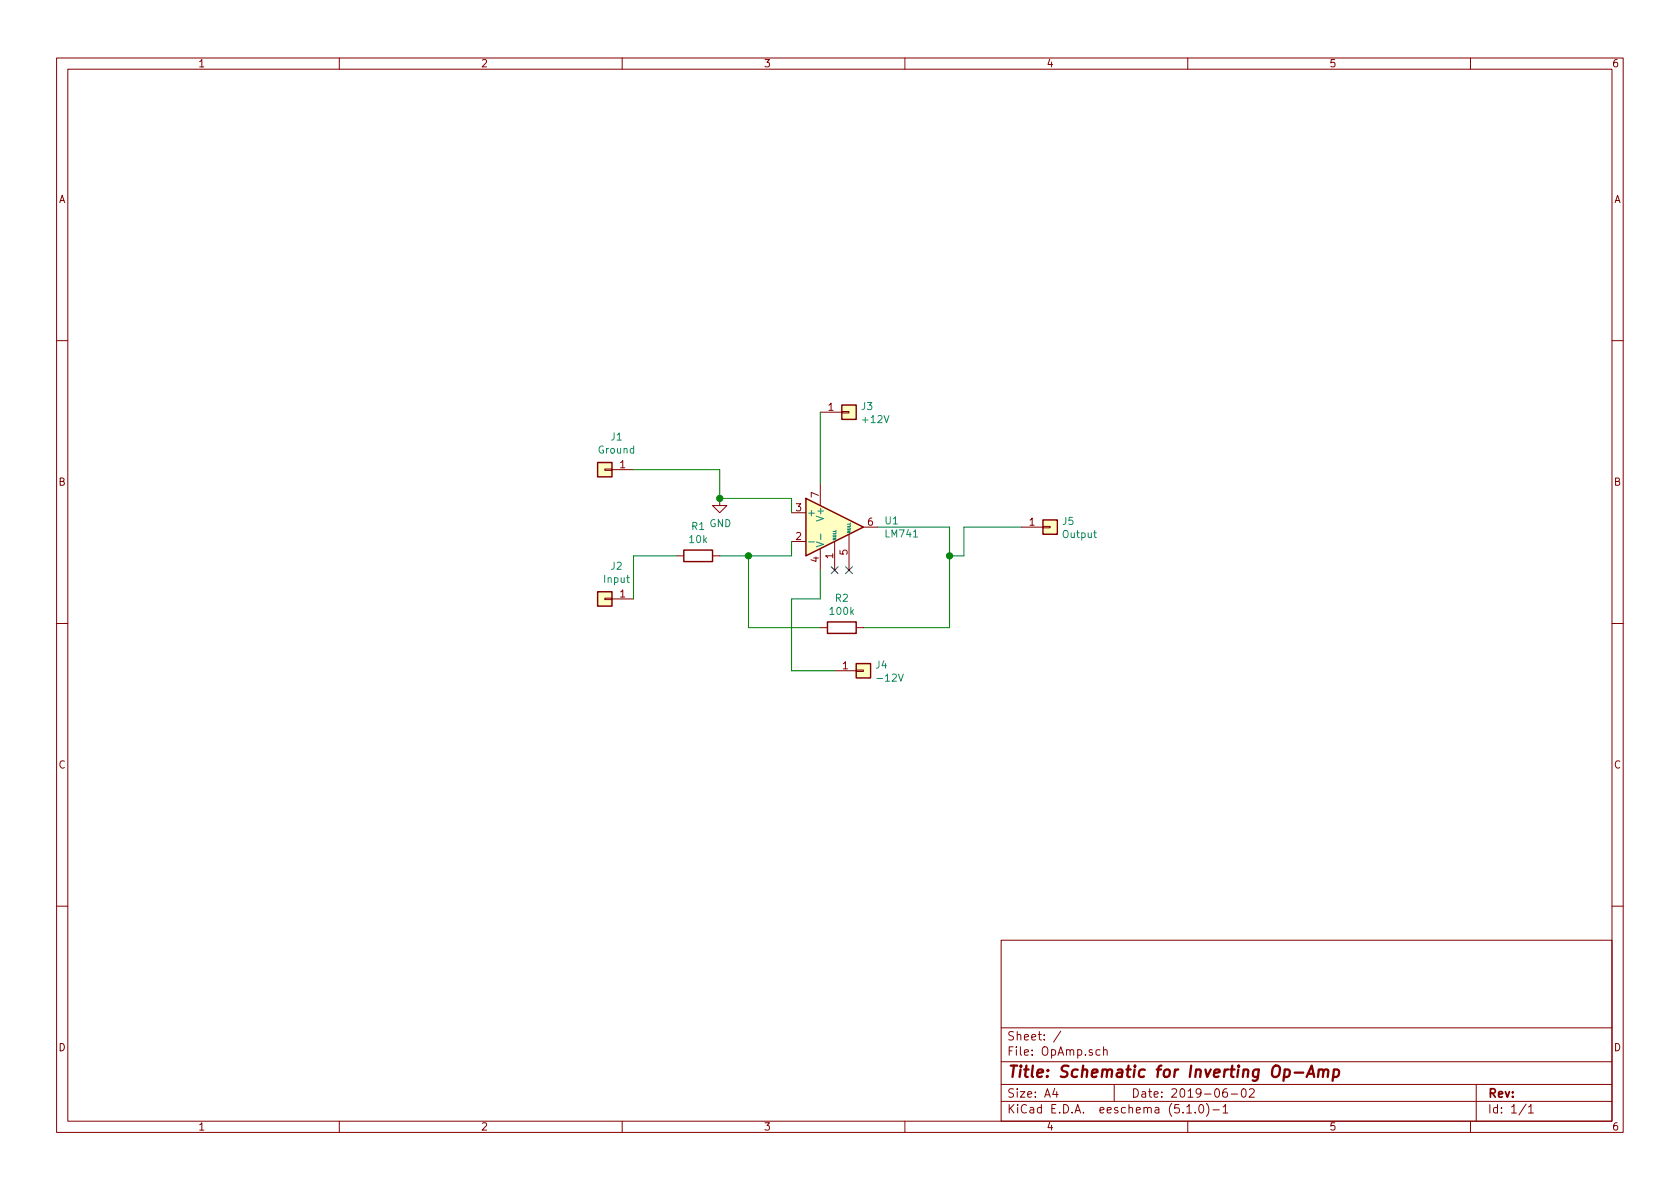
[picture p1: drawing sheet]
EESchema Schematic File Version 4
LIBS:OpAmp-cache
EELAYER 29 0
EELAYER END
$Descr A4 11693 8268
encoding utf-8
Sheet 1 1
Title "Schematic for Inverting Op-Amp"
Date "2019-06-02"
Rev ""
Comp ""
Comment1 ""
Comment2 ""
Comment3 ""
Comment4 ""
$EndDescr
$Comp
L Amplifier_Operational:LM741 U1
U 1 1
P 5810 3660
F 0 "U1" H 6154 3706 50  0000 L CNN
F 1 "LM741" H 6154 3615 50  0000 L CNN
F 2 "Package_DIP:SMDIP-8_W9.53mm_Clearance8mm" H 5860 3710 50  0001 C CNN
F 3 "http://www.ti.com/lit/ds/symlink/lm741.pdf" H 5960 3810 50  0001 C CNN
	1    5810 3660
	1    0    0    -1  
$EndComp
$Comp
L Connector_Generic:Conn_01x01 J1
U 1 1
P 4210 3260
F 0 "J1" H 4128 3035 50  0000 C CNN
F 1 "Ground" H 4128 3126 50  0000 C CNN
F 2 "Connector:Banana_Jack_1Pin" H 4210 3260 50  0001 C CNN
F 3 "~" H 4210 3260 50  0001 C CNN
	1    4210 3260
	-1   0    0    1   
$EndComp
$Comp
L Connector_Generic:Conn_01x01 J2
U 1 1
P 4210 4160
F 0 "J2" H 4128 3935 50  0000 C CNN
F 1 "Input" H 4128 4026 50  0000 C CNN
F 2 "Connector:Banana_Jack_1Pin" H 4210 4160 50  0001 C CNN
F 3 "~" H 4210 4160 50  0001 C CNN
	1    4210 4160
	-1   0    0    1   
$EndComp
$Comp
L Connector_Generic:Conn_01x01 J4
U 1 1
P 6010 4660
F 0 "J4" H 6090 4702 50  0000 L CNN
F 1 "-12V" H 6090 4611 50  0000 L CNN
F 2 "Connector:Banana_Jack_1Pin" H 6010 4660 50  0001 C CNN
F 3 "~" H 6010 4660 50  0001 C CNN
	1    6010 4660
	1    0    0    -1  
$EndComp
$Comp
L Connector_Generic:Conn_01x01 J5
U 1 1
P 7310 3660
F 0 "J5" H 7390 3702 50  0000 L CNN
F 1 "Output" H 7390 3611 50  0000 L CNN
F 2 "Connector:Banana_Jack_1Pin" H 7310 3660 50  0001 C CNN
F 3 "~" H 7310 3660 50  0001 C CNN
	1    7310 3660
	1    0    0    -1  
$EndComp
$Comp
L Connector_Generic:Conn_01x01 J3
U 1 1
P 5910 2860
F 0 "J3" H 5990 2902 50  0000 L CNN
F 1 "+12V" H 5990 2811 50  0000 L CNN
F 2 "Connector:Banana_Jack_1Pin" H 5910 2860 50  0001 C CNN
F 3 "~" H 5910 2860 50  0001 C CNN
	1    5910 2860
	1    0    0    -1  
$EndComp
$Comp
L power:GND #PWR01
U 1 1
P 5010 3460
F 0 "#PWR01" H 5010 3210 50  0001 C CNN
F 1 "GND" H 5015 3287 50  0000 C CNN
F 2 "" H 5010 3460 50  0001 C CNN
F 3 "" H 5010 3460 50  0001 C CNN
	1    5010 3460
	1    0    0    -1  
$EndComp
Wire Wire Line
	4410 3260 5010 3260
Wire Wire Line
	5010 3260 5010 3460
Wire Wire Line
	5010 3460 5510 3460
Wire Wire Line
	5510 3460 5510 3560
Connection ~ 5010 3460
Wire Wire Line
	5510 3860 5510 3760
Wire Wire Line
	5210 3860 5210 4360
Connection ~ 5210 3860
Wire Wire Line
	5210 3860 5510 3860
Wire Wire Line
	6010 4360 6610 4360
Wire Wire Line
	6610 4360 6610 3860
Wire Wire Line
	6610 3660 6110 3660
Wire Wire Line
	5810 4660 5510 4660
Wire Wire Line
	5510 4660 5510 4160
Wire Wire Line
	5510 4160 5710 4160
Wire Wire Line
	5710 4160 5710 3960
Wire Wire Line
	5710 2860 5710 3360
Wire Wire Line
	7110 3660 6710 3660
Wire Wire Line
	6710 3660 6710 3860
Wire Wire Line
	6710 3860 6610 3860
Connection ~ 6610 3860
Wire Wire Line
	6610 3860 6610 3660
NoConn ~ 5910 3960
NoConn ~ 5810 3960
Wire Wire Line
	5010 3860 5210 3860
$Comp
L Device:R R1
U 1 1
P 4860 3860
F 0 "R1" V 4653 3860 50  0000 C CNN
F 1 "10k" V 4744 3860 50  0000 C CNN
F 2 "Resistor_THT:R_Axial_DIN0414_L11.9mm_D4.5mm_P15.24mm_Horizontal" V 4790 3860 50  0001 C CNN
F 3 "~" H 4860 3860 50  0001 C CNN
	1    4860 3860
	0    1    1    0   
$EndComp
Wire Wire Line
	4710 3860 4410 3860
Wire Wire Line
	4410 3860 4410 4160
Wire Wire Line
	5210 4360 5710 4360
$Comp
L Device:R R2
U 1 1
P 5860 4360
F 0 "R2" V 5653 4360 50  0000 C CNN
F 1 "100k" V 5744 4360 50  0000 C CNN
F 2 "Resistor_THT:R_Axial_DIN0414_L11.9mm_D4.5mm_P15.24mm_Horizontal" V 5790 4360 50  0001 C CNN
F 3 "~" H 5860 4360 50  0001 C CNN
	1    5860 4360
	0    1    1    0   
$EndComp
$EndSCHEMATC
